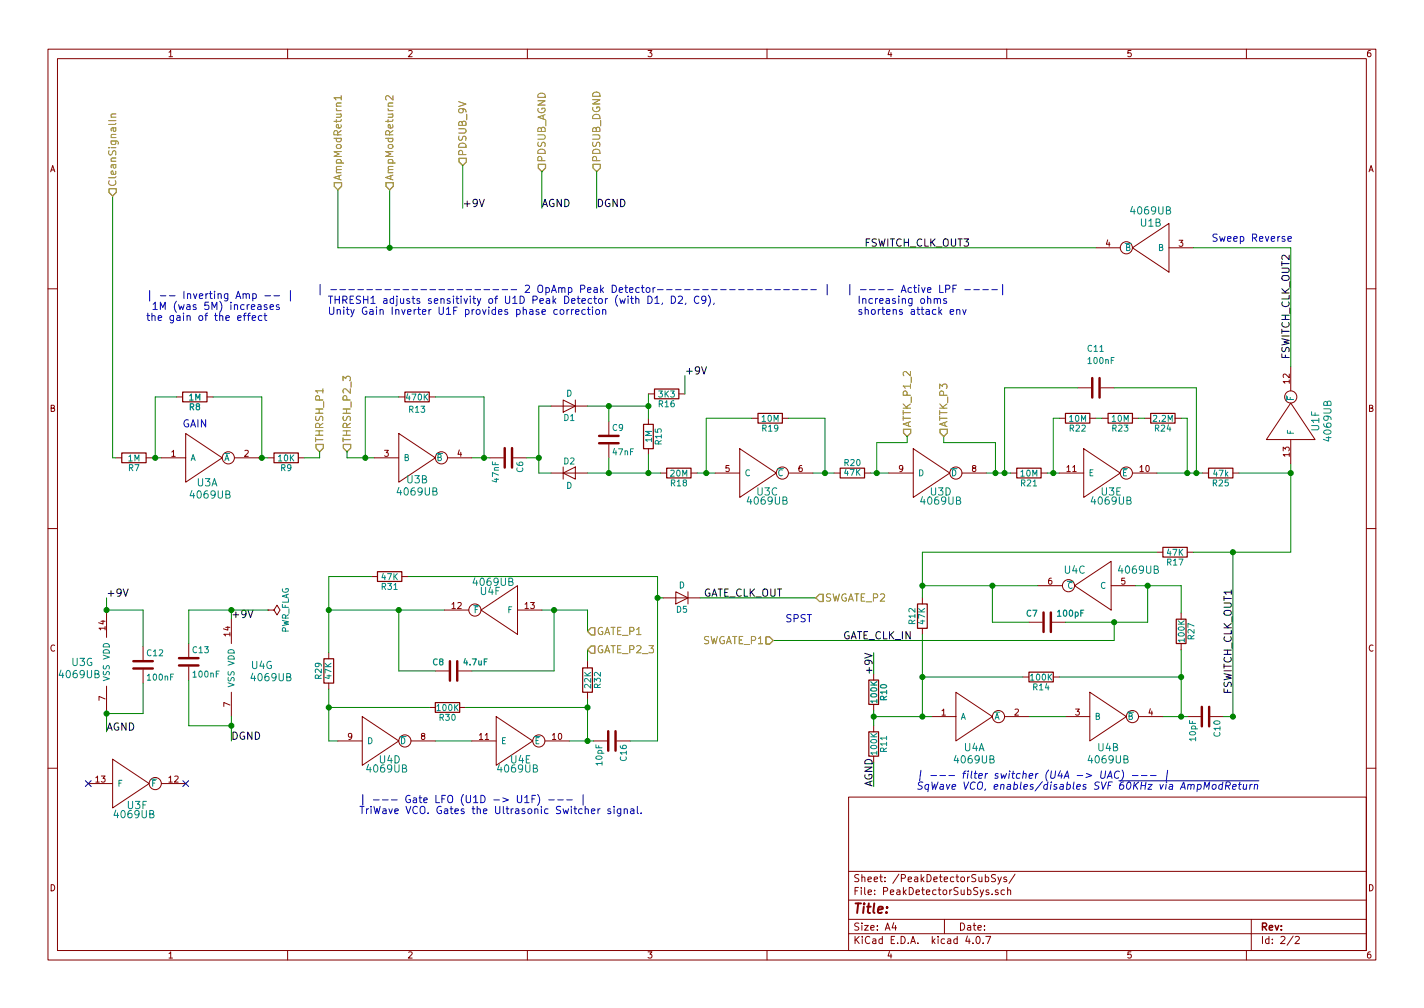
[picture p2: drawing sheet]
EESchema Schematic File Version 2
LIBS:power
LIBS:device
LIBS:transistors
LIBS:conn
LIBS:linear
LIBS:regul
LIBS:74xx
LIBS:cmos4000
LIBS:adc-dac
LIBS:memory
LIBS:xilinx
LIBS:microcontrollers
LIBS:dsp
LIBS:microchip
LIBS:analog_switches
LIBS:motorola
LIBS:texas
LIBS:intel
LIBS:audio
LIBS:interface
LIBS:digital-audio
LIBS:philips
LIBS:display
LIBS:cypress
LIBS:siliconi
LIBS:opto
LIBS:atmel
LIBS:contrib
LIBS:valves
LIBS:socket_custom
LIBS:sw_custom
LIBS:4069ub
LIBS:4066bms
LIBS:switches
LIBS:pot_numbered
LIBS:GatedEnvelopeFilter-cache
EELAYER 25 0
EELAYER END
$Descr A4 11693 8268
encoding utf-8
Sheet 2 2
Title ""
Date ""
Rev ""
Comp ""
Comment1 ""
Comment2 ""
Comment3 ""
Comment4 ""
$EndDescr
$Comp
L R R7
U 1 1
P 1100 3750
F 0 "R7" V 1180 3750 50  0000 C CNN
F 1 "1M" V 1100 3750 50  0000 C CNN
F 2 "Resistors_SMD:R_0805_HandSoldering" V 1030 3750 50  0001 C CNN
F 3 "" H 1100 3750 50  0001 C CNN
	1    1100 3750
	0    1    1    0   
$EndComp
$Comp
L R R9
U 1 1
P 2350 3750
F 0 "R9" V 2430 3750 50  0000 C CNN
F 1 "10K" V 2350 3750 50  0000 C CNN
F 2 "Resistors_SMD:R_0805_HandSoldering" V 2280 3750 50  0001 C CNN
F 3 "" H 2350 3750 50  0001 C CNN
	1    2350 3750
	0    1    1    0   
$EndComp
$Comp
L R R8
U 1 1
P 1600 3250
F 0 "R8" V 1680 3250 50  0000 C CNB
F 1 "1M" V 1600 3250 50  0000 C CNB
F 2 "Resistors_SMD:R_0805_HandSoldering" V 1530 3250 50  0001 C CNN
F 3 "" H 1600 3250 50  0001 C CNN
	1    1600 3250
	0    1    1    0   
$EndComp
$Comp
L R R13
U 1 1
P 3425 3250
F 0 "R13" V 3525 3250 50  0000 C CNN
F 1 "470K" V 3425 3250 50  0000 C CNN
F 2 "Resistors_SMD:R_0805_HandSoldering" V 3355 3250 50  0001 C CNN
F 3 "" H 3425 3250 50  0001 C CNN
	1    3425 3250
	0    1    1    0   
$EndComp
$Comp
L C C6
U 1 1
P 4175 3750
F 0 "C6" H 4200 3850 50  0000 L CNN
F 1 "47nF" H 4200 3650 50  0000 L CNN
F 2 "Capacitors_SMD:C_0805_HandSoldering" H 4213 3600 50  0001 C CNN
F 3 "" H 4175 3750 50  0001 C CNN
	1    4175 3750
	0    1    1    0   
$EndComp
$Comp
L D D1
U 1 1
P 4675 3325
F 0 "D1" H 4675 3425 50  0000 C CNN
F 1 "D" H 4675 3225 50  0000 C CNN
F 2 "Diodes_SMD:D_SOD-123" H 4675 3325 50  0001 C CNN
F 3 "" H 4675 3325 50  0001 C CNN
	1    4675 3325
	-1   0    0    1   
$EndComp
$Comp
L D D2
U 1 1
P 4675 3875
F 0 "D2" H 4675 3975 50  0000 C CNN
F 1 "D" H 4675 3775 50  0000 C CNN
F 2 "Diodes_SMD:D_SOD-123" H 4675 3875 50  0001 C CNN
F 3 "" H 4675 3875 50  0001 C CNN
	1    4675 3875
	1    0    0    -1  
$EndComp
$Comp
L C C9
U 1 1
P 5000 3600
F 0 "C9" H 5025 3700 50  0000 L CNN
F 1 "47nF" H 5025 3500 50  0000 L CNN
F 2 "Capacitors_SMD:C_0805_HandSoldering" H 5038 3450 50  0001 C CNN
F 3 "" H 5000 3600 50  0001 C CNN
	1    5000 3600
	1    0    0    -1  
$EndComp
$Comp
L R R15
U 1 1
P 5325 3575
F 0 "R15" V 5405 3575 50  0000 C CNN
F 1 "1M" V 5325 3575 50  0000 C CNN
F 2 "Resistors_SMD:R_0805_HandSoldering" V 5255 3575 50  0001 C CNN
F 3 "" H 5325 3575 50  0001 C CNN
	1    5325 3575
	1    0    0    -1  
$EndComp
$Comp
L R R18
U 1 1
P 5575 3875
F 0 "R18" V 5655 3875 50  0000 C CNN
F 1 "20M" V 5575 3875 50  0000 C CNN
F 2 "Resistors_SMD:R_0805_HandSoldering" V 5505 3875 50  0001 C CNN
F 3 "" H 5575 3875 50  0001 C CNN
	1    5575 3875
	0    1    1    0   
$EndComp
$Comp
L R R19
U 1 1
P 6325 3425
F 0 "R19" V 6405 3425 50  0000 C CNN
F 1 "10M" V 6325 3425 50  0000 C CNN
F 2 "Resistors_SMD:R_0805_HandSoldering" V 6255 3425 50  0001 C CNN
F 3 "" H 6325 3425 50  0001 C CNN
	1    6325 3425
	0    1    1    0   
$EndComp
$Comp
L R R20
U 1 1
P 7000 3875
F 0 "R20" V 7080 3875 50  0000 C CNN
F 1 "47K" V 7000 3875 50  0000 C CNN
F 2 "Resistors_SMD:R_0805_HandSoldering" V 6930 3875 50  0001 C CNN
F 3 "" H 7000 3875 50  0001 C CNN
	1    7000 3875
	0    -1   -1   0   
$EndComp
$Comp
L R R21
U 1 1
P 8450 3875
F 0 "R21" V 8530 3875 50  0000 C CNN
F 1 "10M" V 8450 3875 50  0000 C CNN
F 2 "Resistors_SMD:R_0805_HandSoldering" V 8380 3875 50  0001 C CNN
F 3 "" H 8450 3875 50  0001 C CNN
	1    8450 3875
	0    1    1    0   
$EndComp
$Comp
L R R22
U 1 1
P 8850 3425
F 0 "R22" V 8930 3425 50  0000 C CNN
F 1 "10M" V 8850 3425 50  0000 C CNN
F 2 "Resistors_SMD:R_0805_HandSoldering" V 8780 3425 50  0001 C CNN
F 3 "" H 8850 3425 50  0001 C CNN
	1    8850 3425
	0    1    1    0   
$EndComp
$Comp
L C C11
U 1 1
P 9000 3175
F 0 "C11" V 8675 3100 50  0000 L CNN
F 1 "100nF" V 8775 3100 50  0000 L CNN
F 2 "Capacitors_SMD:C_0805_HandSoldering" H 9038 3025 50  0001 C CNN
F 3 "" H 9000 3175 50  0001 C CNN
	1    9000 3175
	0    1    1    0   
$EndComp
$Comp
L R R25
U 1 1
P 10025 3875
F 0 "R25" V 10105 3875 50  0000 C CNN
F 1 "47k" V 10025 3875 50  0000 C CNN
F 2 "Resistors_SMD:R_0805_HandSoldering" V 9955 3875 50  0001 C CNN
F 3 "" H 10025 3875 50  0001 C CNN
	1    10025 3875
	0    1    1    0   
$EndComp
$Comp
L R R17
U 1 1
P 9650 4525
F 0 "R17" V 9730 4525 50  0000 C CNN
F 1 "47K" V 9650 4525 50  0000 C CNN
F 2 "Resistors_SMD:R_0805_HandSoldering" V 9580 4525 50  0001 C CNN
F 3 "" H 9650 4525 50  0001 C CNN
	1    9650 4525
	0    1    1    0   
$EndComp
$Comp
L C C7
U 1 1
P 8600 5100
F 0 "C7" V 8525 4925 50  0000 L CNB
F 1 "100pF" V 8525 5175 50  0000 L CNB
F 2 "Capacitors_SMD:C_0805_HandSoldering" H 8638 4950 50  0001 C CNN
F 3 "" H 8600 5100 50  0001 C CNN
	1    8600 5100
	0    1    1    0   
$EndComp
$Comp
L R R14
U 1 1
P 8550 5550
F 0 "R14" V 8630 5550 50  0000 C CNN
F 1 "100K" V 8550 5550 50  0000 C CNN
F 2 "Resistors_SMD:R_0805_HandSoldering" V 8480 5550 50  0001 C CNN
F 3 "" H 8550 5550 50  0001 C CNN
	1    8550 5550
	0    1    1    0   
$EndComp
$Comp
L R R12
U 1 1
P 7575 5050
F 0 "R12" V 7655 5050 50  0000 C CNN
F 1 "47K" V 7575 5050 50  0000 C CNN
F 2 "Resistors_SMD:R_0805_HandSoldering" V 7505 5050 50  0001 C CNN
F 3 "" H 7575 5050 50  0001 C CNN
	1    7575 5050
	-1   0    0    1   
$EndComp
$Comp
L C C10
U 1 1
P 9900 5875
F 0 "C10" H 9925 5975 50  0000 L CNN
F 1 "10pF" H 9925 5775 50  0000 L CNN
F 2 "Capacitors_SMD:C_0805_HandSoldering" H 9938 5725 50  0001 C CNN
F 3 "" H 9900 5875 50  0001 C CNN
	1    9900 5875
	0    1    1    0   
$EndComp
$Comp
L R R10
U 1 1
P 7175 5675
F 0 "R10" V 7255 5675 50  0000 C CNB
F 1 "100K" V 7175 5675 50  0000 C CNB
F 2 "Resistors_SMD:R_0805_HandSoldering" V 7105 5675 50  0001 C CNN
F 3 "" H 7175 5675 50  0001 C CNN
	1    7175 5675
	1    0    0    -1  
$EndComp
$Comp
L R R11
U 1 1
P 7175 6100
F 0 "R11" V 7255 6100 50  0000 C CNN
F 1 "100K" V 7175 6100 50  0000 C CNN
F 2 "Resistors_SMD:R_0805_HandSoldering" V 7105 6100 50  0001 C CNN
F 3 "" H 7175 6100 50  0001 C CNN
	1    7175 6100
	1    0    0    -1  
$EndComp
Text Label 7175 5350 3    60   ~ 0
+9V
Text Label 7175 6450 1    60   ~ 0
AGND
$Comp
L 4069UB U?
U 3 1
P 8975 4800
AR Path="/5A3A1FE8" Ref="U?"  Part="3" 
AR Path="/5A39CD94/5A3A1FE8" Ref="U4"  Part="3" 
F 0 "U4" H 9125 4675 60  0000 C CNN
F 1 "4069UB" H 8600 4675 60  0000 C CNN
F 2 "Housings_SOIC:SOIC-14_3.9x8.7mm_Pitch1.27mm" H 9175 4800 60  0001 C CNN
F 3 "" H 9175 4800 60  0001 C CNN
	3    8975 4800
	-1   0    0    1   
$EndComp
$Comp
L 4069UB U?
U 6 1
P 10600 3450
AR Path="/5A3A1FEF" Ref="U?"  Part="4" 
AR Path="/5A39CD94/5A3A1FEF" Ref="U1"  Part="6" 
F 0 "U1" H 10600 3250 60  0000 C CNN
F 1 "4069UB" H 10600 3150 60  0000 C CNN
F 2 "Housings_SOIC:SOIC-14_3.9x8.7mm_Pitch1.27mm" H 10800 3450 60  0001 C CNN
F 3 "" H 10800 3450 60  0001 C CNN
	6    10600 3450
	0    -1   -1   0   
$EndComp
$Comp
L 4069UB U?
U 2 1
P 9450 2025
AR Path="/5A3A1FF6" Ref="U?"  Part="5" 
AR Path="/5A39CD94/5A3A1FF6" Ref="U1"  Part="2" 
F 0 "U1" H 9450 1825 60  0000 C CNN
F 1 "4069UB" H 9450 1725 60  0000 C CNN
F 2 "Housings_SOIC:SOIC-14_3.9x8.7mm_Pitch1.27mm" H 9650 2025 60  0001 C CNN
F 3 "" H 9650 2025 60  0001 C CNN
	2    9450 2025
	-1   0    0    1   
$EndComp
$Comp
L 4069UB U?
U 1 1
P 8000 5875
AR Path="/5A3A1FFD" Ref="U?"  Part="1" 
AR Path="/5A39CD94/5A3A1FFD" Ref="U4"  Part="1" 
F 0 "U4" H 8000 5625 60  0000 C CNN
F 1 "4069UB" H 8000 5525 60  0000 C CNN
F 2 "Housings_SOIC:SOIC-14_3.9x8.7mm_Pitch1.27mm" H 8200 5875 60  0001 C CNN
F 3 "" H 8200 5875 60  0001 C CNN
	1    8000 5875
	1    0    0    -1  
$EndComp
$Comp
L 4069UB U?
U 2 1
P 9100 5875
AR Path="/5A3A2004" Ref="U?"  Part="2" 
AR Path="/5A39CD94/5A3A2004" Ref="U4"  Part="2" 
F 0 "U4" H 9100 5625 60  0000 C CNN
F 1 "4069UB" H 9100 5525 60  0000 C CNN
F 2 "Housings_SOIC:SOIC-14_3.9x8.7mm_Pitch1.27mm" H 9300 5875 60  0001 C CNN
F 3 "" H 9300 5875 60  0001 C CNN
	2    9100 5875
	1    0    0    -1  
$EndComp
Text Label 5625 3075 0    60   ~ 0
+9V
Wire Wire Line
	1250 3750 1325 3750
Wire Wire Line
	1275 3750 1275 3250
Wire Wire Line
	1275 3250 1450 3250
Connection ~ 1275 3750
Wire Wire Line
	2125 3750 2200 3750
Wire Wire Line
	2150 3750 2150 3250
Wire Wire Line
	2150 3250 1750 3250
Connection ~ 2150 3750
Wire Wire Line
	2850 3750 3075 3750
Wire Wire Line
	3275 3250 3000 3250
Wire Wire Line
	3000 3250 3000 3750
Connection ~ 3000 3750
Wire Wire Line
	3875 3750 4025 3750
Wire Wire Line
	3575 3250 3975 3250
Wire Wire Line
	3975 3250 3975 3750
Connection ~ 3975 3750
Wire Wire Line
	4425 3875 4525 3875
Wire Wire Line
	4425 3325 4425 3875
Wire Wire Line
	4825 3325 5325 3325
Wire Wire Line
	5000 3325 5000 3450
Wire Wire Line
	5000 3750 5000 3875
Wire Wire Line
	4825 3875 5425 3875
Wire Wire Line
	5325 3225 5325 3425
Connection ~ 5000 3325
Wire Wire Line
	5325 3875 5325 3725
Connection ~ 5000 3875
Connection ~ 5325 3875
Wire Wire Line
	5725 3875 5875 3875
Wire Wire Line
	5800 3875 5800 3425
Wire Wire Line
	5800 3425 6175 3425
Connection ~ 5800 3875
Wire Wire Line
	6775 3425 6775 3875
Wire Wire Line
	6775 3425 6475 3425
Connection ~ 6775 3875
Wire Wire Line
	925  1600 925  3750
Wire Wire Line
	925  3750 950  3750
Wire Wire Line
	8250 3875 8250 3175
Wire Wire Line
	8100 3875 8300 3875
Wire Wire Line
	8600 3875 8700 3875
Wire Wire Line
	8650 3875 8650 3425
Wire Wire Line
	8650 3425 8700 3425
Connection ~ 8650 3875
Wire Wire Line
	9500 3875 9875 3875
Wire Wire Line
	9750 3425 9750 3875
Connection ~ 9750 3875
Connection ~ 8250 3875
Wire Wire Line
	8250 3175 8850 3175
Wire Wire Line
	10175 3875 10600 3875
Wire Wire Line
	2775 2025 9000 2025
Wire Wire Line
	3200 1550 3200 2025
Wire Wire Line
	2775 2025 2775 1550
Connection ~ 3200 2025
Wire Wire Line
	9800 2025 10600 2025
Wire Wire Line
	8450 5875 8750 5875
Wire Wire Line
	7575 4800 8525 4800
Wire Wire Line
	9425 5100 9425 4800
Wire Wire Line
	9325 4800 9700 4800
Wire Wire Line
	9550 5875 9750 5875
Wire Wire Line
	9700 5325 9700 5875
Wire Wire Line
	9700 4800 9700 5025
Connection ~ 9425 4800
Wire Wire Line
	7575 4525 7575 4900
Connection ~ 8150 4800
Wire Wire Line
	7575 4525 9500 4525
Connection ~ 7575 4800
Wire Wire Line
	10125 4525 10125 5875
Wire Wire Line
	10125 5875 10050 5875
Connection ~ 9700 5875
Wire Wire Line
	8400 5550 7575 5550
Wire Wire Line
	7575 5200 7575 5875
Wire Wire Line
	7175 5875 7650 5875
Connection ~ 7575 5550
Wire Wire Line
	7175 5825 7175 5950
Connection ~ 7575 5875
Connection ~ 7175 5875
Wire Wire Line
	10600 4525 10600 3800
Connection ~ 10600 3875
Wire Wire Line
	7175 5525 7175 5350
Wire Wire Line
	7175 6450 7175 6250
Wire Wire Line
	4425 3325 4525 3325
Wire Wire Line
	4325 3750 4425 3750
Connection ~ 4425 3750
Wire Wire Line
	9825 3175 9150 3175
Wire Wire Line
	9825 3175 9825 3875
Connection ~ 9825 3875
Connection ~ 5325 3325
Wire Wire Line
	6675 3875 6850 3875
Wire Wire Line
	9800 4525 10600 4525
Connection ~ 10125 4525
Wire Wire Line
	8700 5550 9700 5550
Connection ~ 9700 5550
Connection ~ 10125 5875
Wire Wire Line
	2500 3750 2625 3750
Wire Wire Line
	8750 5100 9425 5100
Connection ~ 9150 5100
Wire Wire Line
	8450 5100 8150 5100
Wire Wire Line
	10600 2025 10600 3000
Wire Wire Line
	7150 3875 7300 3875
Wire Wire Line
	7750 3625 8175 3625
Wire Wire Line
	8175 3625 8175 3875
Connection ~ 8175 3875
Wire Wire Line
	7450 3625 7200 3625
Wire Wire Line
	7200 3625 7200 3875
Connection ~ 7200 3875
Text Notes 6950 2575 0    60   ~ 0
| ---- Active LPF ----|\n  Increasing ohms \n  shortens attack env
$Comp
L 4069UB U?
U 1 1
P 1675 3750
AR Path="/5A3A20C1" Ref="U?"  Part="1" 
AR Path="/5A39CD94/5A3A20C1" Ref="U3"  Part="1" 
F 0 "U3" H 1700 3550 60  0000 C CNN
F 1 "4069UB" H 1725 3450 60  0000 C CNN
F 2 "Housings_SOIC:SOIC-14_3.9x8.7mm_Pitch1.27mm" H 1875 3750 60  0001 C CNN
F 3 "" H 1875 3750 60  0001 C CNN
	1    1675 3750
	1    0    0    -1  
$EndComp
Text Notes 9950 1975 0    60   ~ 0
Sweep Reverse
Text Notes 2600 2575 0    60   ~ 0
| --------------------- 2 OpAmp Peak Detector------------------ |\n  THRESH1 adjusts sensitivity of U1D Peak Detector (with D1, D2, C9), \n  Unity Gain Inverter U1F provides phase correction\n
Text Notes 7525 6475 0    60   Italic 0
| --- filter switcher (U4A -> UAC) --- |\nSqWave VCO, enables/disables SVF ~60KHz via AmpModReturn
Text Notes 1200 2625 0    60   ~ 0
| -- Inverting Amp -- |\n 1M (was 5M) increases \nthe gain of the effect
Text Notes 1500 3500 0    60   ~ 0
GAIN
$Comp
L R R16
U 1 1
P 5475 3225
F 0 "R16" V 5555 3225 50  0000 C CNN
F 1 "3K3" V 5475 3225 50  0000 C CNN
F 2 "Resistors_SMD:R_0805_HandSoldering" V 5405 3225 50  0001 C CNN
F 3 "" H 5475 3225 50  0001 C CNN
	1    5475 3225
	0    1    1    0   
$EndComp
Wire Wire Line
	5625 3075 5625 3225
$Comp
L 4069UB U?
U 2 1
P 3425 3750
AR Path="/5A3A20D9" Ref="U?"  Part="2" 
AR Path="/5A39CD94/5A3A20D9" Ref="U3"  Part="2" 
F 0 "U3" H 3425 3575 60  0000 C CNN
F 1 "4069UB" H 3425 3475 60  0000 C CNN
F 2 "Housings_SOIC:SOIC-14_3.9x8.7mm_Pitch1.27mm" H 3625 3750 60  0001 C CNN
F 3 "" H 3625 3750 60  0001 C CNN
	2    3425 3750
	1    0    0    -1  
$EndComp
$Comp
L 4069UB U?
U 3 1
P 6225 3875
AR Path="/5A3A20E0" Ref="U?"  Part="3" 
AR Path="/5A39CD94/5A3A20E0" Ref="U3"  Part="3" 
F 0 "U3" H 6300 3725 60  0000 C CNN
F 1 "4069UB" H 6300 3650 60  0000 C CNN
F 2 "Housings_SOIC:SOIC-14_3.9x8.7mm_Pitch1.27mm" H 6425 3875 60  0001 C CNN
F 3 "" H 6425 3875 60  0001 C CNN
	3    6225 3875
	1    0    0    -1  
$EndComp
$Comp
L 4069UB U?
U 4 1
P 7650 3875
AR Path="/5A3A20E7" Ref="U?"  Part="4" 
AR Path="/5A39CD94/5A3A20E7" Ref="U3"  Part="4" 
F 0 "U3" H 7725 3725 60  0000 C CNN
F 1 "4069UB" H 7725 3650 60  0000 C CNN
F 2 "Housings_SOIC:SOIC-14_3.9x8.7mm_Pitch1.27mm" H 7850 3875 60  0001 C CNN
F 3 "" H 7850 3875 60  0001 C CNN
	4    7650 3875
	1    0    0    -1  
$EndComp
$Comp
L 4069UB U?
U 5 1
P 9050 3875
AR Path="/5A3A20EE" Ref="U?"  Part="5" 
AR Path="/5A39CD94/5A3A20EE" Ref="U3"  Part="5" 
F 0 "U3" H 9125 3725 60  0000 C CNN
F 1 "4069UB" H 9125 3650 60  0000 C CNN
F 2 "Housings_SOIC:SOIC-14_3.9x8.7mm_Pitch1.27mm" H 9250 3875 60  0001 C CNN
F 3 "" H 9250 3875 60  0001 C CNN
	5    9050 3875
	1    0    0    -1  
$EndComp
Text HLabel 925  1600 1    60   Input ~ 0
CleanSignalIn
Text HLabel 2775 1550 1    60   Input ~ 0
AmpModReturn1
Text HLabel 3200 1550 1    60   Input ~ 0
AmpModReturn2
$Comp
L 4069UB U?
U 7 1
P 875 5425
AR Path="/5A3AD3F9" Ref="U?"  Part="7" 
AR Path="/5A39CD94/5A3AD3F9" Ref="U3"  Part="7" 
F 0 "U3" H 675 5425 60  0000 C CNN
F 1 "4069UB" H 650 5325 60  0000 C CNN
F 2 "Housings_SOIC:SOIC-14_3.9x8.7mm_Pitch1.27mm" H 1075 5425 60  0001 C CNN
F 3 "" H 1075 5425 60  0001 C CNN
	7    875  5425
	1    0    0    -1  
$EndComp
Text Label 875  4900 0    60   ~ 0
+9V
Text Label 875  6000 0    60   ~ 0
AGND
Wire Wire Line
	875  4900 875  5025
Wire Wire Line
	875  5825 875  6000
Text Label 1900 6075 0    60   ~ 0
DGND
Text Label 1900 5075 0    60   ~ 0
+9V
Text HLabel 3800 1350 1    60   Input ~ 0
PDSUB_9V
Wire Wire Line
	3800 1350 3800 1700
Text Label 3800 1700 0    60   ~ 0
+9V
Text HLabel 4450 1400 1    60   Input ~ 0
PDSUB_AGND
Wire Wire Line
	4450 1400 4450 1700
Text Label 4450 1700 0    60   ~ 0
AGND
$Comp
L 4069UB U?
U 6 1
P 1075 6425
AR Path="/5A3E505B" Ref="U?"  Part="6" 
AR Path="/5A39CD94/5A3E505B" Ref="U3"  Part="6" 
F 0 "U3" H 1125 6250 60  0000 C CNN
F 1 "4069UB" H 1100 6175 60  0000 C CNN
F 2 "Housings_SOIC:SOIC-14_3.9x8.7mm_Pitch1.27mm" H 1275 6425 60  0001 C CNN
F 3 "" H 1275 6425 60  0001 C CNN
	6    1075 6425
	1    0    0    -1  
$EndComp
NoConn ~ 1525 6425
NoConn ~ 725  6425
Text HLabel 2625 3700 1    60   Input ~ 0
THRSH_P1
Text HLabel 2850 3700 1    60   Input ~ 0
THRSH_P2_3
Wire Wire Line
	2625 3750 2625 3700
Wire Wire Line
	2850 3750 2850 3700
Text HLabel 7450 3575 1    60   Input ~ 0
ATTK_P1_2
Wire Wire Line
	7750 3625 7750 3575
Text HLabel 7750 3575 1    60   Input ~ 0
ATTK_P3
Wire Wire Line
	7450 3575 7450 3625
Wire Wire Line
	8150 5100 8150 4800
$Comp
L PWR_FLAG #FLG02
U 1 1
P 2200 5000
F 0 "#FLG02" H 2200 5075 50  0001 C CNN
F 1 "PWR_FLAG" H 2200 5150 50  0000 C CNN
F 2 "" H 2200 5000 50  0001 C CNN
F 3 "" H 2200 5000 50  0001 C CNN
	1    2200 5000
	0    1    1    0   
$EndComp
Wire Wire Line
	1550 5000 2200 5000
Connection ~ 1900 5000
$Comp
L R R23
U 1 1
P 9200 3425
F 0 "R23" V 9280 3425 50  0000 C CNN
F 1 "10M" V 9200 3425 50  0000 C CNN
F 2 "Resistors_SMD:R_0805_HandSoldering" V 9130 3425 50  0001 C CNN
F 3 "" H 9200 3425 50  0001 C CNN
	1    9200 3425
	0    1    1    0   
$EndComp
$Comp
L R R24
U 1 1
P 9550 3425
F 0 "R24" V 9630 3425 50  0000 C CNN
F 1 "2.2M" V 9550 3425 50  0000 C CNN
F 2 "Resistors_SMD:R_0805_HandSoldering" V 9480 3425 50  0001 C CNN
F 3 "" H 9550 3425 50  0001 C CNN
	1    9550 3425
	0    1    1    0   
$EndComp
Wire Wire Line
	9000 3425 9050 3425
Wire Wire Line
	9350 3425 9400 3425
Wire Wire Line
	9700 3425 9750 3425
Wire Wire Line
	875  5000 1175 5000
Wire Wire Line
	1175 5000 1175 5300
Connection ~ 875  5000
$Comp
L C C12
U 1 1
P 1175 5450
F 0 "C12" H 1200 5550 50  0000 L CNN
F 1 "100nF" H 1200 5350 50  0000 L CNN
F 2 "Capacitors_SMD:C_0805_HandSoldering" H 1213 5300 50  0001 C CNN
F 3 "" H 1175 5450 50  0001 C CNN
	1    1175 5450
	1    0    0    -1  
$EndComp
Wire Wire Line
	1175 5600 1175 5850
Wire Wire Line
	1175 5850 875  5850
Connection ~ 875  5850
$Comp
L C C13
U 1 1
P 1550 5425
F 0 "C13" H 1575 5525 50  0000 L CNN
F 1 "100nF" H 1575 5325 50  0000 L CNN
F 2 "Capacitors_SMD:C_0805_HandSoldering" H 1588 5275 50  0001 C CNN
F 3 "" H 1550 5425 50  0001 C CNN
	1    1550 5425
	1    0    0    -1  
$EndComp
Wire Wire Line
	1550 5275 1550 5000
Wire Wire Line
	1550 5575 1550 5950
Wire Wire Line
	1550 5950 1900 5950
Connection ~ 1900 5950
$Comp
L R R27
U 1 1
P 9700 5175
F 0 "R27" V 9780 5175 50  0000 C CNN
F 1 "100K" V 9700 5175 50  0000 C CNN
F 2 "Resistors_SMD:R_0805_HandSoldering" V 9630 5175 50  0001 C CNN
F 3 "" H 9700 5175 50  0001 C CNN
	1    9700 5175
	1    0    0    -1  
$EndComp
$Comp
L R R31
U 1 1
P 3200 4725
F 0 "R31" V 3280 4725 50  0000 C CNN
F 1 "47K" V 3200 4725 50  0000 C CNN
F 2 "Resistors_SMD:R_0805_HandSoldering" V 3130 4725 50  0001 C CNN
F 3 "" H 3200 4725 50  0001 C CNN
	1    3200 4725
	0    1    1    0   
$EndComp
$Comp
L C C8
U 1 1
P 3725 5500
F 0 "C8" V 3650 5325 50  0000 L CNB
F 1 "4.7uF" V 3650 5575 50  0000 L CNB
F 2 "Capacitors_SMD:C_0805_HandSoldering" H 3763 5350 50  0001 C CNN
F 3 "" H 3725 5500 50  0001 C CNN
	1    3725 5500
	0    1    1    0   
$EndComp
$Comp
L R R30
U 1 1
P 3675 5800
F 0 "R30" V 3755 5800 50  0000 C CNN
F 1 "100K" V 3675 5800 50  0000 C CNN
F 2 "Resistors_SMD:R_0805_HandSoldering" V 3605 5800 50  0001 C CNN
F 3 "" H 3675 5800 50  0001 C CNN
	1    3675 5800
	0    1    1    0   
$EndComp
$Comp
L R R29
U 1 1
P 2700 5500
F 0 "R29" V 2780 5500 50  0000 C CNN
F 1 "47K" V 2700 5500 50  0000 C CNN
F 2 "Resistors_SMD:R_0805_HandSoldering" V 2630 5500 50  0001 C CNN
F 3 "" H 2700 5500 50  0001 C CNN
	1    2700 5500
	-1   0    0    1   
$EndComp
$Comp
L C C16
U 1 1
P 5025 6075
F 0 "C16" H 5050 6175 50  0000 L CNN
F 1 "10pF" H 5050 5975 50  0000 L CNN
F 2 "Capacitors_SMD:C_0805_HandSoldering" H 5063 5925 50  0001 C CNN
F 3 "" H 5025 6075 50  0001 C CNN
	1    5025 6075
	0    1    1    0   
$EndComp
Wire Wire Line
	3575 6075 3875 6075
Wire Wire Line
	2700 5000 3650 5000
Wire Wire Line
	4550 5500 4550 5000
Wire Wire Line
	4450 5000 4825 5000
Wire Wire Line
	4675 6075 4875 6075
Wire Wire Line
	4825 5000 4825 5175
Connection ~ 4550 5000
Wire Wire Line
	2700 4725 2700 5350
Connection ~ 3275 5000
Wire Wire Line
	2700 4725 3050 4725
Connection ~ 2700 5000
Wire Wire Line
	5400 4725 5400 6075
Wire Wire Line
	5400 6075 5175 6075
Connection ~ 4825 6075
Wire Wire Line
	3525 5800 2700 5800
Wire Wire Line
	2700 5650 2700 6075
Wire Wire Line
	2700 6075 2775 6075
Connection ~ 2700 5800
Wire Wire Line
	5400 4900 5450 4900
Connection ~ 5400 4900
Wire Wire Line
	3825 5800 4825 5800
Connection ~ 4825 5800
Wire Wire Line
	3875 5500 4550 5500
Wire Wire Line
	3575 5500 3275 5500
Wire Wire Line
	3275 5500 3275 5000
$Comp
L 4069UB U?
U 4 1
P 3125 6075
AR Path="/5A69F92B" Ref="U?"  Part="4" 
AR Path="/5A39CD94/5A69F92B" Ref="U4"  Part="4" 
F 0 "U4" H 3200 5925 60  0000 C CNN
F 1 "4069UB" H 3175 5850 60  0000 C CNN
F 2 "Housings_SOIC:SOIC-14_3.9x8.7mm_Pitch1.27mm" H 3325 6075 60  0001 C CNN
F 3 "" H 3325 6075 60  0001 C CNN
	4    3125 6075
	1    0    0    -1  
$EndComp
$Comp
L 4069UB U?
U 5 1
P 4225 6075
AR Path="/5A69F932" Ref="U?"  Part="5" 
AR Path="/5A39CD94/5A69F932" Ref="U4"  Part="5" 
F 0 "U4" H 4275 5925 60  0000 C CNN
F 1 "4069UB" H 4250 5850 60  0000 C CNN
F 2 "Housings_SOIC:SOIC-14_3.9x8.7mm_Pitch1.27mm" H 4425 6075 60  0001 C CNN
F 3 "" H 4425 6075 60  0001 C CNN
	5    4225 6075
	1    0    0    -1  
$EndComp
$Comp
L 4069UB U?
U 6 1
P 4100 5000
AR Path="/5A69F939" Ref="U?"  Part="6" 
AR Path="/5A39CD94/5A69F939" Ref="U4"  Part="6" 
F 0 "U4" H 4175 4850 60  0000 C CNN
F 1 "4069UB" H 4150 4775 60  0000 C CNN
F 2 "Housings_SOIC:SOIC-14_3.9x8.7mm_Pitch1.27mm" H 4300 5000 60  0001 C CNN
F 3 "" H 4300 5000 60  0001 C CNN
	6    4100 5000
	-1   0    0    1   
$EndComp
Wire Wire Line
	4825 5325 4825 5425
Wire Wire Line
	4825 5725 4825 6075
$Comp
L R R32
U 1 1
P 4825 5575
F 0 "R32" V 4905 5575 50  0000 C CNN
F 1 "22K" V 4825 5575 50  0000 C CNN
F 2 "Resistors_SMD:R_0805_HandSoldering" V 4755 5575 50  0001 C CNN
F 3 "" H 4825 5575 50  0001 C CNN
	1    4825 5575
	1    0    0    -1  
$EndComp
$Comp
L D D5
U 1 1
P 5600 4900
F 0 "D5" H 5600 5000 50  0000 C CNN
F 1 "D" H 5600 4800 50  0000 C CNN
F 2 "Diodes_SMD:D_SOD-123" H 5600 4900 50  0001 C CNN
F 3 "" H 5600 4900 50  0001 C CNN
	1    5600 4900
	-1   0    0    1   
$EndComp
Wire Wire Line
	3350 4725 5400 4725
Wire Wire Line
	9150 5250 9150 5100
Text Label 6925 5250 0    60   ~ 0
GATE_CLK_IN
Text Notes 2950 6675 0    60   ~ 0
| --- Gate LFO (U1D -> U1F) --- |\nTriWave VCO. Gates the Ultrasonic Switcher signal.
Wire Wire Line
	5750 4900 6700 4900
Wire Wire Line
	6350 5250 9150 5250
Text HLabel 4825 5325 2    60   Input ~ 0
GATE_P2_3
Text HLabel 4825 5175 2    60   Input ~ 0
GATE_P1
Text HLabel 6700 4900 2    60   Input ~ 0
SWGATE_P2
Text HLabel 6350 5250 0    60   Input ~ 0
SWGATE_P1
Text Notes 6450 5100 0    60   ~ 0
SPST\n
Text Label 6425 4900 2    60   ~ 0
GATE_CLK_OUT
Text Label 10125 4825 3    60   ~ 0
FSWITCH_CLK_OUT1
Text Label 10600 2075 3    60   ~ 0
FSWITCH_CLK_OUT2
Text Label 7100 2025 0    60   ~ 0
FSWITCH_CLK_OUT3
$Comp
L 4069UB U?
U 7 1
P 1900 5475
AR Path="/5A3AD404" Ref="U?"  Part="7" 
AR Path="/5A39CD94/5A3AD404" Ref="U4"  Part="7" 
F 0 "U4" H 2150 5500 60  0000 C CNN
F 1 "4069UB" H 2225 5400 60  0000 C CNN
F 2 "Housings_SOIC:SOIC-14_3.9x8.7mm_Pitch1.27mm" H 2100 5475 60  0001 C CNN
F 3 "" H 2100 5475 60  0001 C CNN
	7    1900 5475
	1    0    0    -1  
$EndComp
Wire Wire Line
	1900 5875 1900 6075
Wire Wire Line
	1900 5000 1900 5075
Text HLabel 4900 1400 1    60   Input ~ 0
PDSUB_DGND
Wire Wire Line
	4900 1400 4900 1700
Text Label 4900 1700 0    60   ~ 0
DGND
$EndSCHEMATC
